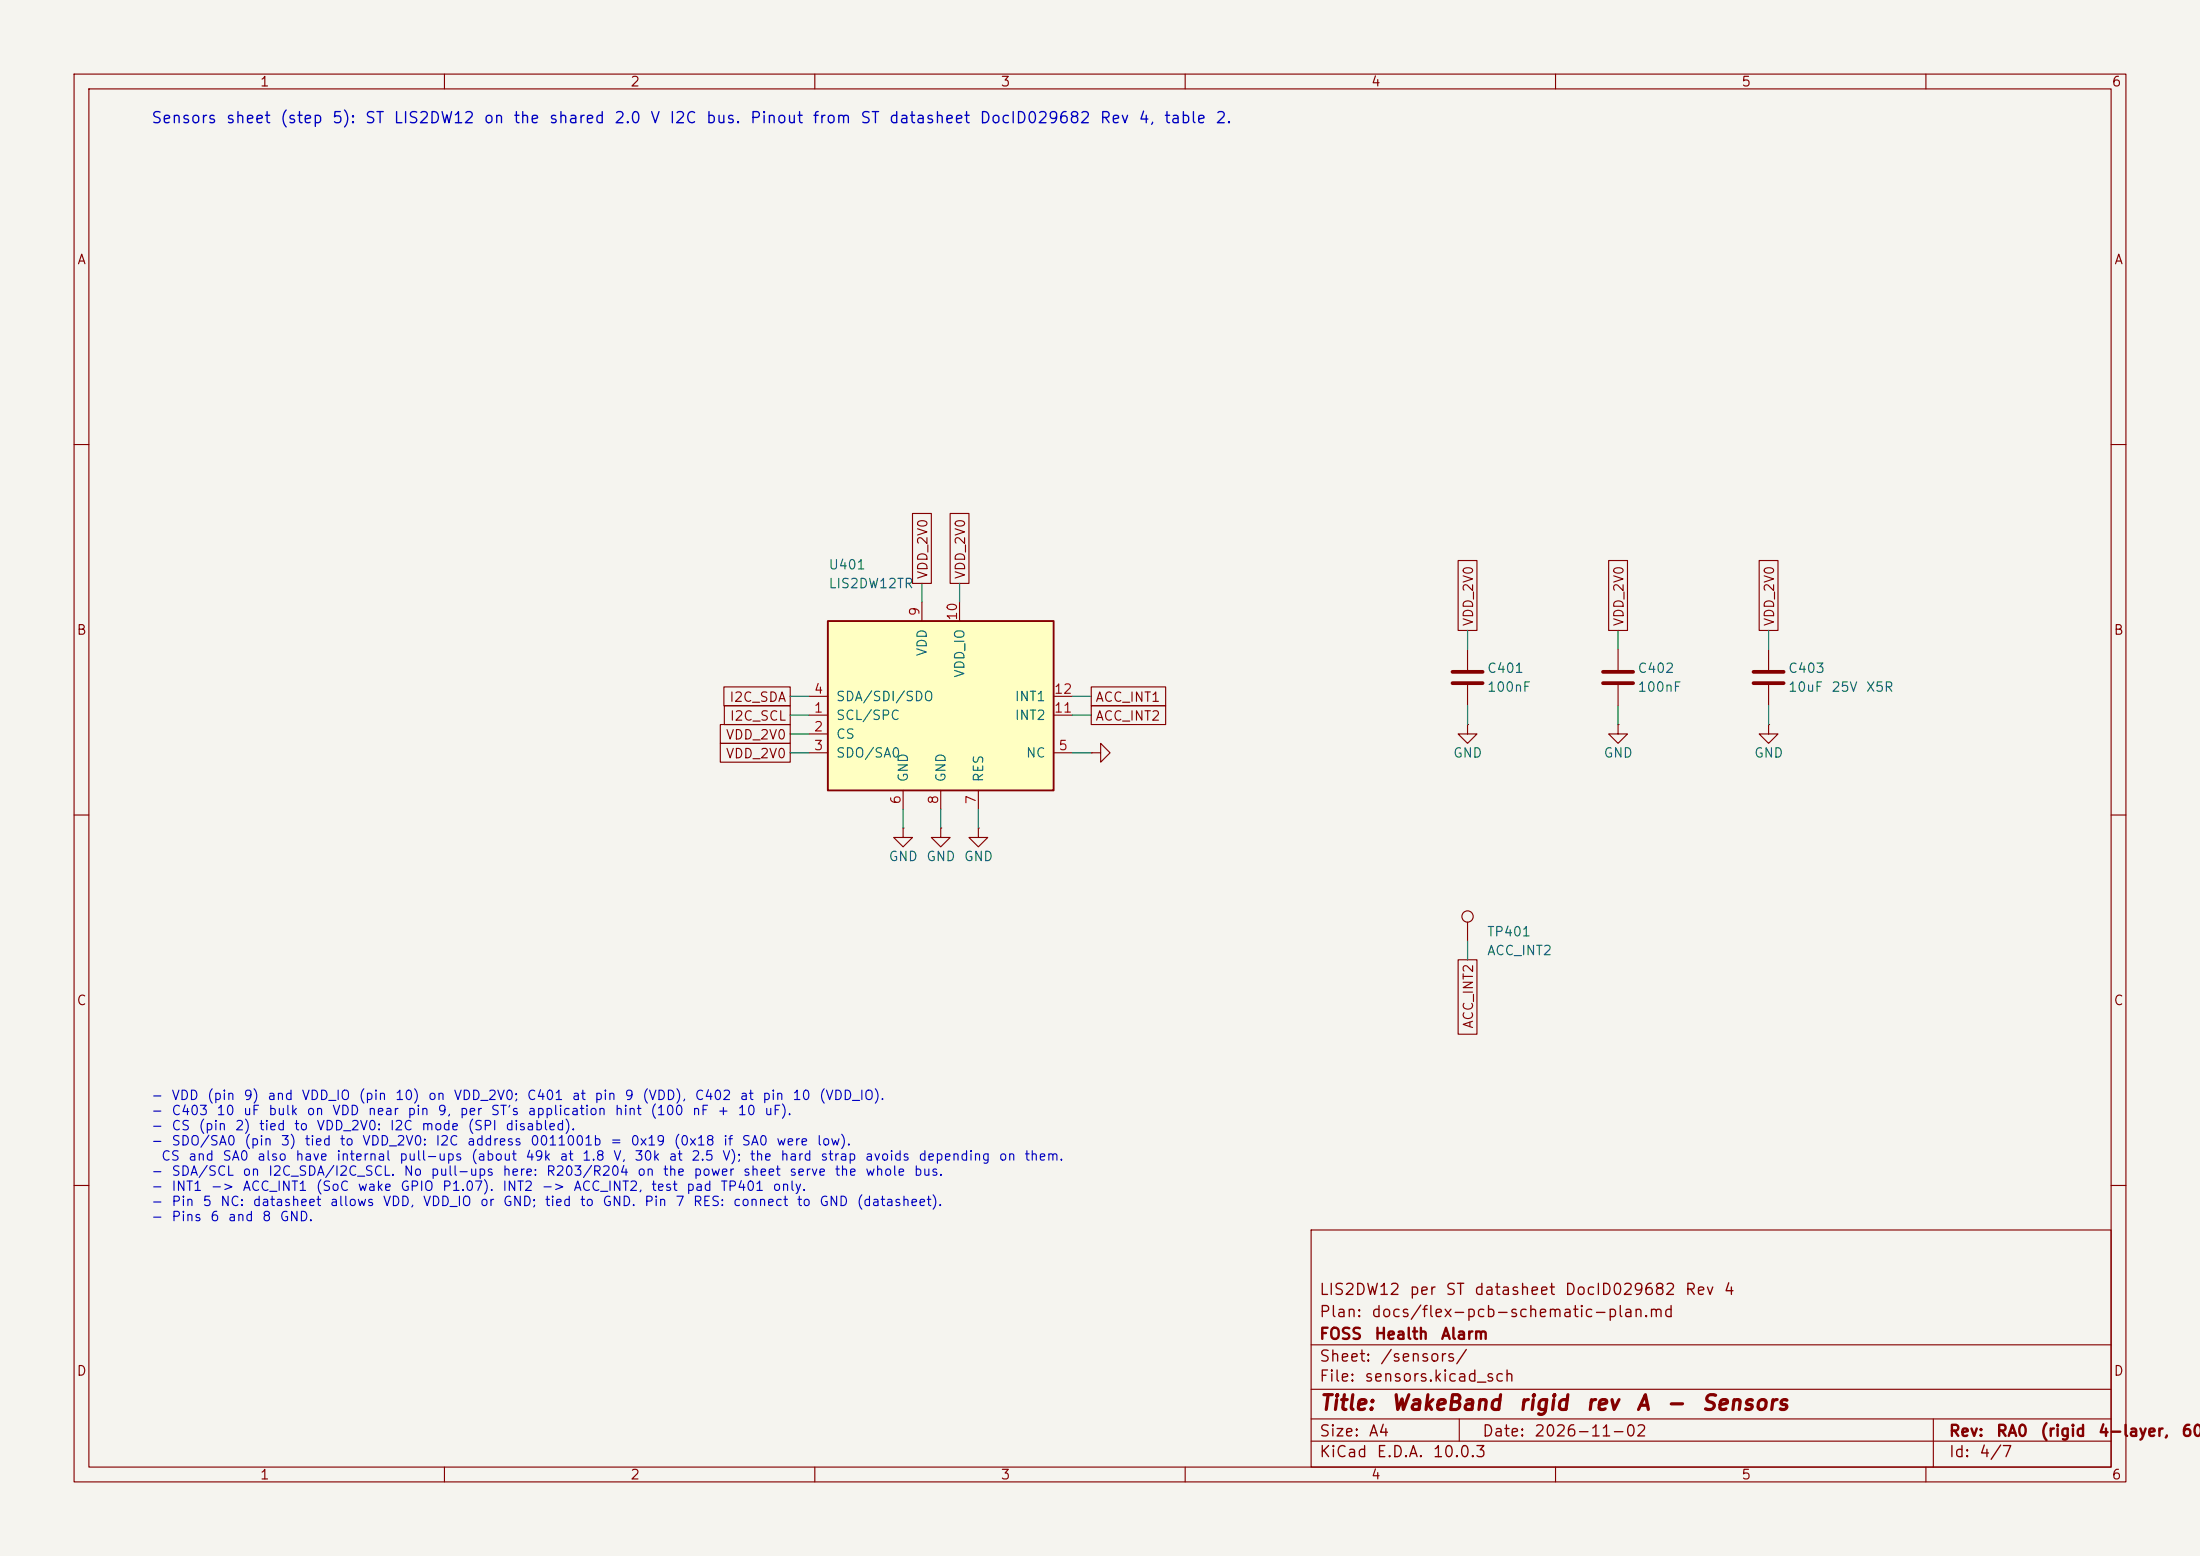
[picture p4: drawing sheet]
(kicad_sch
 (version 20260306)
 (generator "eeschema")
 (generator_version "10.0")
 (paper "A4")
 (title_block
  (title "WakeBand rigid rev A - Sensors")
  (date "2026-11-02")
  (rev "RA0 (rigid 4-layer, 60 mAh cell)")
  (company "FOSS Health Alarm")
  (comment 1 "Plan: docs/flex-pcb-schematic-plan.md")
  (comment 2 "LIS2DW12 per ST datasheet DocID029682 Rev 4"))
 (lib_symbols
  (symbol "Connector:TestPoint"
   (pin_numbers (hide yes))
   (pin_names
    (offset 0.762) (hide yes)) (exclude_from_sim no) (in_bom yes) (on_board yes)
   (in_pos_files yes)
   (duplicate_pin_numbers_are_jumpers no)
   (property "Reference" "TP" (at 0 6.858 0) (show_name no) (do_not_autoplace no) (effects (font (size 1.27 1.27))))
   (property "Value" "TestPoint" (at 0 5.08 0) (show_name no) (do_not_autoplace no) (effects (font (size 1.27 1.27))))
   (property "Footprint" "" (at 5.08 0 0) (show_name no) (do_not_autoplace no) (hide yes) (effects (font (size 1.27 1.27))))
   (property "Datasheet" "" (at 5.08 0 0) (show_name no) (do_not_autoplace no) (hide yes) (effects (font (size 1.27 1.27))))
   (property "Description" "test point" (at 0 0 0) (show_name no) (do_not_autoplace no) (hide yes) (effects (font (size 1.27 1.27))))
   (symbol "TestPoint_0_1"
    (circle (center 0 3.302) (radius 0.762) (stroke (width 0) (type default)) (fill (type none))))
   (symbol "TestPoint_1_1"
    (pin passive line (at 0 0 90) (length 2.54) (name "1" (effects (font (size 1.27 1.27)))) (number "1" (effects (font (size 1.27 1.27))))))
   (embedded_fonts no))
  (symbol "Device:C"
   (pin_numbers (hide yes))
   (pin_names
    (offset 0.254)) (exclude_from_sim no) (in_bom yes) (on_board yes)
   (in_pos_files yes)
   (duplicate_pin_numbers_are_jumpers no)
   (property "Reference" "C" (at 0.635 2.54 0) (show_name no) (do_not_autoplace no) (effects (font (size 1.27 1.27)) (justify left)))
   (property "Value" "C" (at 0.635 -2.54 0) (show_name no) (do_not_autoplace no) (effects (font (size 1.27 1.27)) (justify left)))
   (property "Footprint" "" (at 0.9652 -3.81 0) (show_name no) (do_not_autoplace no) (hide yes) (effects (font (size 1.27 1.27))))
   (property "Datasheet" "" (at 0 0 0) (show_name no) (do_not_autoplace no) (hide yes) (effects (font (size 1.27 1.27))))
   (property "Description" "Unpolarized capacitor" (at 0 0 0) (show_name no) (do_not_autoplace no) (hide yes) (effects (font (size 1.27 1.27))))
   (symbol "C_0_1"
    (polyline (pts (xy -2.032 0.762) (xy 2.032 0.762)) (stroke (width 0.508) (type default)) (fill (type none)))
    (polyline (pts (xy -2.032 -0.762) (xy 2.032 -0.762)) (stroke (width 0.508) (type default)) (fill (type none))))
   (symbol "C_1_1"
    (pin passive line (at 0 3.81 270) (length 2.794) (name "" (effects (font (size 1.27 1.27)))) (number "1" (effects (font (size 1.27 1.27)))))
    (pin passive line (at 0 -3.81 90) (length 2.794) (name "" (effects (font (size 1.27 1.27)))) (number "2" (effects (font (size 1.27 1.27))))))
   (embedded_fonts no))
  (symbol "power:GND"
   (power global)
   (pin_numbers (hide yes))
   (pin_names
    (offset 0) (hide yes)) (exclude_from_sim no) (in_bom yes) (on_board yes)
   (in_pos_files yes)
   (duplicate_pin_numbers_are_jumpers no)
   (property "Reference" "#PWR" (at 0 -6.35 0) (show_name no) (do_not_autoplace no) (hide yes) (effects (font (size 1.27 1.27))))
   (property "Value" "GND" (at 0 -3.81 0) (show_name no) (do_not_autoplace no) (effects (font (size 1.27 1.27))))
   (property "Footprint" "" (at 0 0 0) (show_name no) (do_not_autoplace no) (hide yes) (effects (font (size 1.27 1.27))))
   (property "Datasheet" "" (at 0 0 0) (show_name no) (do_not_autoplace no) (hide yes) (effects (font (size 1.27 1.27))))
   (property "Description" "Power symbol creates a global label with name \"GND\" , ground" (at 0 0 0) (show_name no) (do_not_autoplace no) (hide yes) (effects (font (size 1.27 1.27))))
   (symbol "GND_0_1"
    (polyline (pts (xy 0 0) (xy 0 -1.27) (xy 1.27 -1.27) (xy 0 -2.54) (xy -1.27 -1.27) (xy 0 -1.27)) (stroke (width 0) (type default)) (fill (type none))))
   (symbol "GND_1_1"
    (pin power_in line (at 0 0 270) (length 0) (name "" (effects (font (size 1.27 1.27)))) (number "1" (effects (font (size 1.27 1.27))))))
   (embedded_fonts no))
  (symbol "wakeband:LIS2DW12"
   (pin_names
    (offset 1.016)) (exclude_from_sim no) (in_bom yes) (on_board yes)
   (in_pos_files yes)
   (duplicate_pin_numbers_are_jumpers no)
   (property "Reference" "U" (at -15.24 13.97 0) (show_name no) (do_not_autoplace no) (effects (font (size 1.27 1.27))))
   (property "Value" "LIS2DW12" (at -10.16 13.97 0) (show_name no) (do_not_autoplace no) (effects (font (size 1.27 1.27))))
   (property "Footprint" "Package_LGA:LGA-12_2x2mm_P0.5mm" (at 0 0 0) (show_name no) (do_not_autoplace no) (hide yes) (effects (font (size 1.27 1.27))))
   (property "Datasheet" "https://www.st.com/resource/en/datasheet/lis2dw12.pdf" (at 0 0 0) (show_name no) (do_not_autoplace no) (hide yes) (effects (font (size 1.27 1.27))))
   (property "Description" "ST LIS2DW12 3-axis accelerometer, LGA-12 2x2 mm, I2C/SPI. I2C address 0x18/0x19 (SA0). Pin 5 NC, pin 7 RES to GND." (at 0 0 0) (show_name no) (do_not_autoplace no) (hide yes) (effects (font (size 1.27 1.27))))
   (symbol "LIS2DW12_0_1"
    (rectangle (start -15.24 12.7) (end 15.24 -10.16) (stroke (width 0.254) (type default)) (fill (type background))))
   (symbol "LIS2DW12_1_1"
    (pin input line (at -17.78 0 0) (length 2.54) (name "SCL/SPC" (effects (font (size 1.27 1.27)))) (number "1" (effects (font (size 1.27 1.27)))))
    (pin input line (at -17.78 -2.54 0) (length 2.54) (name "CS" (effects (font (size 1.27 1.27)))) (number "2" (effects (font (size 1.27 1.27)))))
    (pin input line (at -17.78 -5.08 0) (length 2.54) (name "SDO/SA0" (effects (font (size 1.27 1.27)))) (number "3" (effects (font (size 1.27 1.27)))))
    (pin bidirectional line (at -17.78 2.54 0) (length 2.54) (name "SDA/SDI/SDO" (effects (font (size 1.27 1.27)))) (number "4" (effects (font (size 1.27 1.27)))))
    (pin passive line (at 17.78 -5.08 180) (length 2.54) (name "NC" (effects (font (size 1.27 1.27)))) (number "5" (effects (font (size 1.27 1.27)))))
    (pin power_in line (at -5.08 -12.7 90) (length 2.54) (name "GND" (effects (font (size 1.27 1.27)))) (number "6" (effects (font (size 1.27 1.27)))))
    (pin passive line (at 5.08 -12.7 90) (length 2.54) (name "RES" (effects (font (size 1.27 1.27)))) (number "7" (effects (font (size 1.27 1.27)))))
    (pin power_in line (at 0 -12.7 90) (length 2.54) (name "GND" (effects (font (size 1.27 1.27)))) (number "8" (effects (font (size 1.27 1.27)))))
    (pin power_in line (at -2.54 15.24 270) (length 2.54) (name "VDD" (effects (font (size 1.27 1.27)))) (number "9" (effects (font (size 1.27 1.27)))))
    (pin power_in line (at 2.54 15.24 270) (length 2.54) (name "VDD_IO" (effects (font (size 1.27 1.27)))) (number "10" (effects (font (size 1.27 1.27)))))
    (pin output line (at 17.78 0 180) (length 2.54) (name "INT2" (effects (font (size 1.27 1.27)))) (number "11" (effects (font (size 1.27 1.27)))))
    (pin output line (at 17.78 2.54 180) (length 2.54) (name "INT1" (effects (font (size 1.27 1.27)))) (number "12" (effects (font (size 1.27 1.27))))))
   (embedded_fonts no)))
 (text "(check):\n- Footprint: KiCad Package_LGA:LGA-12_2x2mm_P0.5mm. Compare pad 1 position and pad sizes with ST's land pattern\n  (TN0018) before layout."
  (exclude_from_sim no)
  (at 20.32 213.36 0)
  (effects (font (size 1.27 1.27)) (justify left top)))
 (text "Sensors sheet (step 5): ST LIS2DW12 on the shared 2.0 V I2C bus. Pinout from ST datasheet DocID029682 Rev 4, table 2."
  (exclude_from_sim no)
  (at 20.32 15.24 0)
  (effects (font (size 1.5 1.5)) (justify left top)))
 (text "- VDD (pin 9) and VDD_IO (pin 10) on VDD_2V0; C401 at pin 9 (VDD), C402 at pin 10 (VDD_IO).\n- C403 10 uF bulk on VDD near pin 9, per ST's application hint (100 nF + 10 uF).\n- CS (pin 2) tied to VDD_2V0: I2C mode (SPI disabled).\n- SDO/SA0 (pin 3) tied to VDD_2V0: I2C address 0011001b = 0x19 (0x18 if SA0 were low).\n  CS and SA0 also have internal pull-ups (about 49k at 1.8 V, 30k at 2.5 V); the hard strap avoids depending on them.\n- SDA/SCL on I2C_SDA/I2C_SCL. No pull-ups here: R203/R204 on the power sheet serve the whole bus.\n- INT1 -> ACC_INT1 (SoC wake GPIO P1.07). INT2 -> ACC_INT2, test pad TP401 only.\n- Pin 5 NC: datasheet allows VDD, VDD_IO or GND; tied to GND. Pin 7 RES: connect to GND (datasheet).\n- Pins 6 and 8 GND."
  (exclude_from_sim no)
  (at 20.32 147.32 0)
  (effects (font (size 1.27 1.27)) (justify left top)))
 (wire
  (pts (xy 238.76 87.63) (xy 238.76 85.09))
  (stroke (width 0) (type default)))
 (wire
  (pts (xy 144.78 93.98) (xy 147.32 93.98))
  (stroke (width 0) (type default)))
 (wire
  (pts (xy 218.44 87.63) (xy 218.44 85.09))
  (stroke (width 0) (type default)))
 (wire
  (pts (xy 129.54 81.28) (xy 129.54 78.74))
  (stroke (width 0) (type default)))
 (wire
  (pts (xy 109.22 96.52) (xy 106.68 96.52))
  (stroke (width 0) (type default)))
 (wire
  (pts (xy 109.22 101.6) (xy 106.68 101.6))
  (stroke (width 0) (type default)))
 (wire
  (pts (xy 198.12 95.25) (xy 198.12 97.79))
  (stroke (width 0) (type default)))
 (wire
  (pts (xy 109.22 93.98) (xy 106.68 93.98))
  (stroke (width 0) (type default)))
 (wire
  (pts (xy 124.46 81.28) (xy 124.46 78.74))
  (stroke (width 0) (type default)))
 (wire
  (pts (xy 121.92 109.22) (xy 121.92 111.76))
  (stroke (width 0) (type default)))
 (wire
  (pts (xy 127 109.22) (xy 127 111.76))
  (stroke (width 0) (type default)))
 (wire
  (pts (xy 132.08 109.22) (xy 132.08 111.76))
  (stroke (width 0) (type default)))
 (wire
  (pts (xy 144.78 96.52) (xy 147.32 96.52))
  (stroke (width 0) (type default)))
 (wire
  (pts (xy 109.22 99.06) (xy 106.68 99.06))
  (stroke (width 0) (type default)))
 (wire
  (pts (xy 198.12 87.63) (xy 198.12 85.09))
  (stroke (width 0) (type default)))
 (wire
  (pts (xy 144.78 101.6) (xy 147.32 101.6))
  (stroke (width 0) (type default)))
 (wire
  (pts (xy 218.44 95.25) (xy 218.44 97.79))
  (stroke (width 0) (type default)))
 (wire
  (pts (xy 238.76 95.25) (xy 238.76 97.79))
  (stroke (width 0) (type default)))
 (wire
  (pts (xy 198.12 127) (xy 198.12 129.54))
  (stroke (width 0) (type default)))
 (global_label "ACC_INT2"
  (shape passive)
  (at 198.12 129.54 270)
  (fields_autoplaced yes)
  (effects (font (size 1.27 1.27)) (justify right))
  (property "Intersheetrefs" "${INTERSHEET_REFS}" (at 0 0 0) (hide yes) (show_name no) (do_not_autoplace no) (effects (font (size 1.27 1.27)))))
 (global_label "ACC_INT1"
  (shape passive)
  (at 147.32 93.98 0)
  (fields_autoplaced yes)
  (effects (font (size 1.27 1.27)) (justify left))
  (property "Intersheetrefs" "${INTERSHEET_REFS}" (at 0 0 0) (hide yes) (show_name no) (do_not_autoplace no) (effects (font (size 1.27 1.27)))))
 (global_label "ACC_INT2"
  (shape passive)
  (at 147.32 96.52 0)
  (fields_autoplaced yes)
  (effects (font (size 1.27 1.27)) (justify left))
  (property "Intersheetrefs" "${INTERSHEET_REFS}" (at 0 0 0) (hide yes) (show_name no) (do_not_autoplace no) (effects (font (size 1.27 1.27)))))
 (global_label "VDD_2V0"
  (shape passive)
  (at 106.68 101.6 180)
  (fields_autoplaced yes)
  (effects (font (size 1.27 1.27)) (justify right))
  (property "Intersheetrefs" "${INTERSHEET_REFS}" (at 0 0 0) (hide yes) (show_name no) (do_not_autoplace no) (effects (font (size 1.27 1.27)))))
 (global_label "I2C_SCL"
  (shape passive)
  (at 106.68 96.52 180)
  (fields_autoplaced yes)
  (effects (font (size 1.27 1.27)) (justify right))
  (property "Intersheetrefs" "${INTERSHEET_REFS}" (at 0 0 0) (hide yes) (show_name no) (do_not_autoplace no) (effects (font (size 1.27 1.27)))))
 (global_label "VDD_2V0"
  (shape passive)
  (at 238.76 85.09 90)
  (fields_autoplaced yes)
  (effects (font (size 1.27 1.27)) (justify left))
  (property "Intersheetrefs" "${INTERSHEET_REFS}" (at 0 0 0) (hide yes) (show_name no) (do_not_autoplace no) (effects (font (size 1.27 1.27)))))
 (global_label "VDD_2V0"
  (shape passive)
  (at 198.12 85.09 90)
  (fields_autoplaced yes)
  (effects (font (size 1.27 1.27)) (justify left))
  (property "Intersheetrefs" "${INTERSHEET_REFS}" (at 0 0 0) (hide yes) (show_name no) (do_not_autoplace no) (effects (font (size 1.27 1.27)))))
 (global_label "VDD_2V0"
  (shape passive)
  (at 106.68 99.06 180)
  (fields_autoplaced yes)
  (effects (font (size 1.27 1.27)) (justify right))
  (property "Intersheetrefs" "${INTERSHEET_REFS}" (at 0 0 0) (hide yes) (show_name no) (do_not_autoplace no) (effects (font (size 1.27 1.27)))))
 (global_label "VDD_2V0"
  (shape passive)
  (at 124.46 78.74 90)
  (fields_autoplaced yes)
  (effects (font (size 1.27 1.27)) (justify left))
  (property "Intersheetrefs" "${INTERSHEET_REFS}" (at 0 0 0) (hide yes) (show_name no) (do_not_autoplace no) (effects (font (size 1.27 1.27)))))
 (global_label "VDD_2V0"
  (shape passive)
  (at 129.54 78.74 90)
  (fields_autoplaced yes)
  (effects (font (size 1.27 1.27)) (justify left))
  (property "Intersheetrefs" "${INTERSHEET_REFS}" (at 0 0 0) (hide yes) (show_name no) (do_not_autoplace no) (effects (font (size 1.27 1.27)))))
 (global_label "VDD_2V0"
  (shape passive)
  (at 218.44 85.09 90)
  (fields_autoplaced yes)
  (effects (font (size 1.27 1.27)) (justify left))
  (property "Intersheetrefs" "${INTERSHEET_REFS}" (at 0 0 0) (hide yes) (show_name no) (do_not_autoplace no) (effects (font (size 1.27 1.27)))))
 (global_label "I2C_SDA"
  (shape passive)
  (at 106.68 93.98 180)
  (fields_autoplaced yes)
  (effects (font (size 1.27 1.27)) (justify right))
  (property "Intersheetrefs" "${INTERSHEET_REFS}" (at 0 0 0) (hide yes) (show_name no) (do_not_autoplace no) (effects (font (size 1.27 1.27)))))
 (symbol
  (lib_id "wakeband:LIS2DW12")
  (at 127 96.52 0)
  (unit 1)
  (body_style 1)
  (exclude_from_sim no)
  (in_bom yes)
  (on_board yes)
  (in_pos_files yes)
  (dnp no)
  (property "Reference" "U401" (at 111.76 76.2 0) (show_name no) (do_not_autoplace no) (effects (font (size 1.27 1.27)) (justify left)))
  (property "Value" "LIS2DW12TR" (at 111.76 78.74 0) (show_name no) (do_not_autoplace no) (effects (font (size 1.27 1.27)) (justify left)))
  (property "Footprint" "Package_LGA:LGA-12_2x2mm_P0.5mm" (at 111.76 81.28 0) (hide yes) (show_name no) (do_not_autoplace no) (effects (font (size 1.27 1.27)) (justify left)))
  (property "Datasheet" "" (at 111.76 83.82 0) (hide yes) (show_name no) (do_not_autoplace no) (effects (font (size 1.27 1.27)) (justify left)))
  (property "Description" "" (at 127 96.52 0) (show_name no) (do_not_autoplace no) (effects (font (size 1.27 1.27))))
  (property "LCSC" "C189624" (at 111.76 86.36 0) (hide yes) (show_name no) (do_not_autoplace no) (effects (font (size 1.27 1.27)) (justify left)))
  (pin "4")
  (pin "1")
  (pin "2")
  (pin "3")
  (pin "12")
  (pin "11")
  (pin "5")
  (pin "9")
  (pin "10")
  (pin "6")
  (pin "8")
  (pin "7"))
 (symbol
  (lib_id "Connector:TestPoint")
  (at 198.12 127 0)
  (unit 1)
  (body_style 1)
  (exclude_from_sim no)
  (in_bom no)
  (on_board yes)
  (in_pos_files yes)
  (dnp no)
  (property "Reference" "TP401" (at 200.66 125.73 0) (show_name no) (do_not_autoplace no) (effects (font (size 1.27 1.27)) (justify left)))
  (property "Value" "ACC_INT2" (at 200.66 128.27 0) (show_name no) (do_not_autoplace no) (effects (font (size 1.27 1.27)) (justify left)))
  (property "Footprint" "wakeband:TestPoint_Pad_D0.8mm" (at 200.66 130.81 0) (hide yes) (show_name no) (do_not_autoplace no) (effects (font (size 1.27 1.27)) (justify left)))
  (property "Datasheet" "" (at 200.66 133.35 0) (hide yes) (show_name no) (do_not_autoplace no) (effects (font (size 1.27 1.27)) (justify left)))
  (property "Description" "" (at 198.12 127 0) (show_name no) (do_not_autoplace no) (effects (font (size 1.27 1.27))))
  (pin "1"))
 (symbol
  (lib_id "power:GND")
  (at 147.32 101.6 90)
  (unit 1)
  (body_style 1)
  (exclude_from_sim no)
  (in_bom yes)
  (on_board yes)
  (in_pos_files yes)
  (dnp no)
  (property "Reference" "#PWR401" (at 147.32 101.6 0) (hide yes) (show_name no) (do_not_autoplace no) (effects (font (size 1.27 1.27))))
  (property "Value" "GND" (at 147.32 105.41 0) (hide yes) (show_name no) (do_not_autoplace no) (effects (font (size 1.27 1.27))))
  (property "Footprint" "" (at 147.32 101.6 0) (hide yes) (show_name no) (do_not_autoplace no) (effects (font (size 1.27 1.27))))
  (property "Datasheet" "" (at 147.32 101.6 0) (hide yes) (show_name no) (do_not_autoplace no) (effects (font (size 1.27 1.27))))
  (property "Description" "" (at 147.32 101.6 0) (show_name no) (do_not_autoplace no) (effects (font (size 1.27 1.27))))
  (pin "1"))
 (symbol
  (lib_id "power:GND")
  (at 238.76 97.79 0)
  (unit 1)
  (body_style 1)
  (exclude_from_sim no)
  (in_bom yes)
  (on_board yes)
  (in_pos_files yes)
  (dnp no)
  (property "Reference" "#PWR407" (at 238.76 97.79 0) (hide yes) (show_name no) (do_not_autoplace no) (effects (font (size 1.27 1.27))))
  (property "Value" "GND" (at 238.76 101.6 0) (show_name no) (do_not_autoplace no) (effects (font (size 1.27 1.27))))
  (property "Footprint" "" (at 238.76 97.79 0) (hide yes) (show_name no) (do_not_autoplace no) (effects (font (size 1.27 1.27))))
  (property "Datasheet" "" (at 238.76 97.79 0) (hide yes) (show_name no) (do_not_autoplace no) (effects (font (size 1.27 1.27))))
  (property "Description" "" (at 238.76 97.79 0) (show_name no) (do_not_autoplace no) (effects (font (size 1.27 1.27))))
  (pin "1"))
 (symbol
  (lib_id "power:GND")
  (at 132.08 111.76 0)
  (unit 1)
  (body_style 1)
  (exclude_from_sim no)
  (in_bom yes)
  (on_board yes)
  (in_pos_files yes)
  (dnp no)
  (property "Reference" "#PWR404" (at 132.08 111.76 0) (hide yes) (show_name no) (do_not_autoplace no) (effects (font (size 1.27 1.27))))
  (property "Value" "GND" (at 132.08 115.57 0) (show_name no) (do_not_autoplace no) (effects (font (size 1.27 1.27))))
  (property "Footprint" "" (at 132.08 111.76 0) (hide yes) (show_name no) (do_not_autoplace no) (effects (font (size 1.27 1.27))))
  (property "Datasheet" "" (at 132.08 111.76 0) (hide yes) (show_name no) (do_not_autoplace no) (effects (font (size 1.27 1.27))))
  (property "Description" "" (at 132.08 111.76 0) (show_name no) (do_not_autoplace no) (effects (font (size 1.27 1.27))))
  (pin "1"))
 (symbol
  (lib_id "power:GND")
  (at 127 111.76 0)
  (unit 1)
  (body_style 1)
  (exclude_from_sim no)
  (in_bom yes)
  (on_board yes)
  (in_pos_files yes)
  (dnp no)
  (property "Reference" "#PWR403" (at 127 111.76 0) (hide yes) (show_name no) (do_not_autoplace no) (effects (font (size 1.27 1.27))))
  (property "Value" "GND" (at 127 115.57 0) (show_name no) (do_not_autoplace no) (effects (font (size 1.27 1.27))))
  (property "Footprint" "" (at 127 111.76 0) (hide yes) (show_name no) (do_not_autoplace no) (effects (font (size 1.27 1.27))))
  (property "Datasheet" "" (at 127 111.76 0) (hide yes) (show_name no) (do_not_autoplace no) (effects (font (size 1.27 1.27))))
  (property "Description" "" (at 127 111.76 0) (show_name no) (do_not_autoplace no) (effects (font (size 1.27 1.27))))
  (pin "1"))
 (symbol
  (lib_id "Device:C")
  (at 238.76 91.44 0)
  (unit 1)
  (body_style 1)
  (exclude_from_sim no)
  (in_bom yes)
  (on_board yes)
  (in_pos_files yes)
  (dnp no)
  (property "Reference" "C403" (at 241.3 90.17 0) (show_name no) (do_not_autoplace no) (effects (font (size 1.27 1.27)) (justify left)))
  (property "Value" "10uF 25V X5R" (at 241.3 92.71 0) (show_name no) (do_not_autoplace no) (effects (font (size 1.27 1.27)) (justify left)))
  (property "Footprint" "Capacitor_SMD:C_0603_1608Metric" (at 241.3 95.25 0) (hide yes) (show_name no) (do_not_autoplace no) (effects (font (size 1.27 1.27)) (justify left)))
  (property "Datasheet" "" (at 241.3 97.79 0) (hide yes) (show_name no) (do_not_autoplace no) (effects (font (size 1.27 1.27)) (justify left)))
  (property "Description" "" (at 238.76 91.44 0) (show_name no) (do_not_autoplace no) (effects (font (size 1.27 1.27))))
  (property "LCSC" "C96446" (at 241.3 100.33 0) (hide yes) (show_name no) (do_not_autoplace no) (effects (font (size 1.27 1.27)) (justify left)))
  (pin "1")
  (pin "2"))
 (symbol
  (lib_id "Device:C")
  (at 198.12 91.44 0)
  (unit 1)
  (body_style 1)
  (exclude_from_sim no)
  (in_bom yes)
  (on_board yes)
  (in_pos_files yes)
  (dnp no)
  (property "Reference" "C401" (at 200.66 90.17 0) (show_name no) (do_not_autoplace no) (effects (font (size 1.27 1.27)) (justify left)))
  (property "Value" "100nF" (at 200.66 92.71 0) (show_name no) (do_not_autoplace no) (effects (font (size 1.27 1.27)) (justify left)))
  (property "Footprint" "Capacitor_SMD:C_0402_1005Metric" (at 200.66 95.25 0) (hide yes) (show_name no) (do_not_autoplace no) (effects (font (size 1.27 1.27)) (justify left)))
  (property "Datasheet" "" (at 200.66 97.79 0) (hide yes) (show_name no) (do_not_autoplace no) (effects (font (size 1.27 1.27)) (justify left)))
  (property "Description" "" (at 198.12 91.44 0) (show_name no) (do_not_autoplace no) (effects (font (size 1.27 1.27))))
  (property "LCSC" "C1525" (at 200.66 100.33 0) (hide yes) (show_name no) (do_not_autoplace no) (effects (font (size 1.27 1.27)) (justify left)))
  (pin "1")
  (pin "2"))
 (symbol
  (lib_id "power:GND")
  (at 121.92 111.76 0)
  (unit 1)
  (body_style 1)
  (exclude_from_sim no)
  (in_bom yes)
  (on_board yes)
  (in_pos_files yes)
  (dnp no)
  (property "Reference" "#PWR402" (at 121.92 111.76 0) (hide yes) (show_name no) (do_not_autoplace no) (effects (font (size 1.27 1.27))))
  (property "Value" "GND" (at 121.92 115.57 0) (show_name no) (do_not_autoplace no) (effects (font (size 1.27 1.27))))
  (property "Footprint" "" (at 121.92 111.76 0) (hide yes) (show_name no) (do_not_autoplace no) (effects (font (size 1.27 1.27))))
  (property "Datasheet" "" (at 121.92 111.76 0) (hide yes) (show_name no) (do_not_autoplace no) (effects (font (size 1.27 1.27))))
  (property "Description" "" (at 121.92 111.76 0) (show_name no) (do_not_autoplace no) (effects (font (size 1.27 1.27))))
  (pin "1"))
 (symbol
  (lib_id "power:GND")
  (at 198.12 97.79 0)
  (unit 1)
  (body_style 1)
  (exclude_from_sim no)
  (in_bom yes)
  (on_board yes)
  (in_pos_files yes)
  (dnp no)
  (property "Reference" "#PWR405" (at 198.12 97.79 0) (hide yes) (show_name no) (do_not_autoplace no) (effects (font (size 1.27 1.27))))
  (property "Value" "GND" (at 198.12 101.6 0) (show_name no) (do_not_autoplace no) (effects (font (size 1.27 1.27))))
  (property "Footprint" "" (at 198.12 97.79 0) (hide yes) (show_name no) (do_not_autoplace no) (effects (font (size 1.27 1.27))))
  (property "Datasheet" "" (at 198.12 97.79 0) (hide yes) (show_name no) (do_not_autoplace no) (effects (font (size 1.27 1.27))))
  (property "Description" "" (at 198.12 97.79 0) (show_name no) (do_not_autoplace no) (effects (font (size 1.27 1.27))))
  (pin "1"))
 (symbol
  (lib_id "power:GND")
  (at 218.44 97.79 0)
  (unit 1)
  (body_style 1)
  (exclude_from_sim no)
  (in_bom yes)
  (on_board yes)
  (in_pos_files yes)
  (dnp no)
  (property "Reference" "#PWR406" (at 218.44 97.79 0) (hide yes) (show_name no) (do_not_autoplace no) (effects (font (size 1.27 1.27))))
  (property "Value" "GND" (at 218.44 101.6 0) (show_name no) (do_not_autoplace no) (effects (font (size 1.27 1.27))))
  (property "Footprint" "" (at 218.44 97.79 0) (hide yes) (show_name no) (do_not_autoplace no) (effects (font (size 1.27 1.27))))
  (property "Datasheet" "" (at 218.44 97.79 0) (hide yes) (show_name no) (do_not_autoplace no) (effects (font (size 1.27 1.27))))
  (property "Description" "" (at 218.44 97.79 0) (show_name no) (do_not_autoplace no) (effects (font (size 1.27 1.27))))
  (pin "1"))
 (symbol
  (lib_id "Device:C")
  (at 218.44 91.44 0)
  (unit 1)
  (body_style 1)
  (exclude_from_sim no)
  (in_bom yes)
  (on_board yes)
  (in_pos_files yes)
  (dnp no)
  (property "Reference" "C402" (at 220.98 90.17 0) (show_name no) (do_not_autoplace no) (effects (font (size 1.27 1.27)) (justify left)))
  (property "Value" "100nF" (at 220.98 92.71 0) (show_name no) (do_not_autoplace no) (effects (font (size 1.27 1.27)) (justify left)))
  (property "Footprint" "Capacitor_SMD:C_0402_1005Metric" (at 220.98 95.25 0) (hide yes) (show_name no) (do_not_autoplace no) (effects (font (size 1.27 1.27)) (justify left)))
  (property "Datasheet" "" (at 220.98 97.79 0) (hide yes) (show_name no) (do_not_autoplace no) (effects (font (size 1.27 1.27)) (justify left)))
  (property "Description" "" (at 218.44 91.44 0) (show_name no) (do_not_autoplace no) (effects (font (size 1.27 1.27))))
  (property "LCSC" "C1525" (at 220.98 100.33 0) (hide yes) (show_name no) (do_not_autoplace no) (effects (font (size 1.27 1.27)) (justify left)))
  (pin "1")
  (pin "2")))
